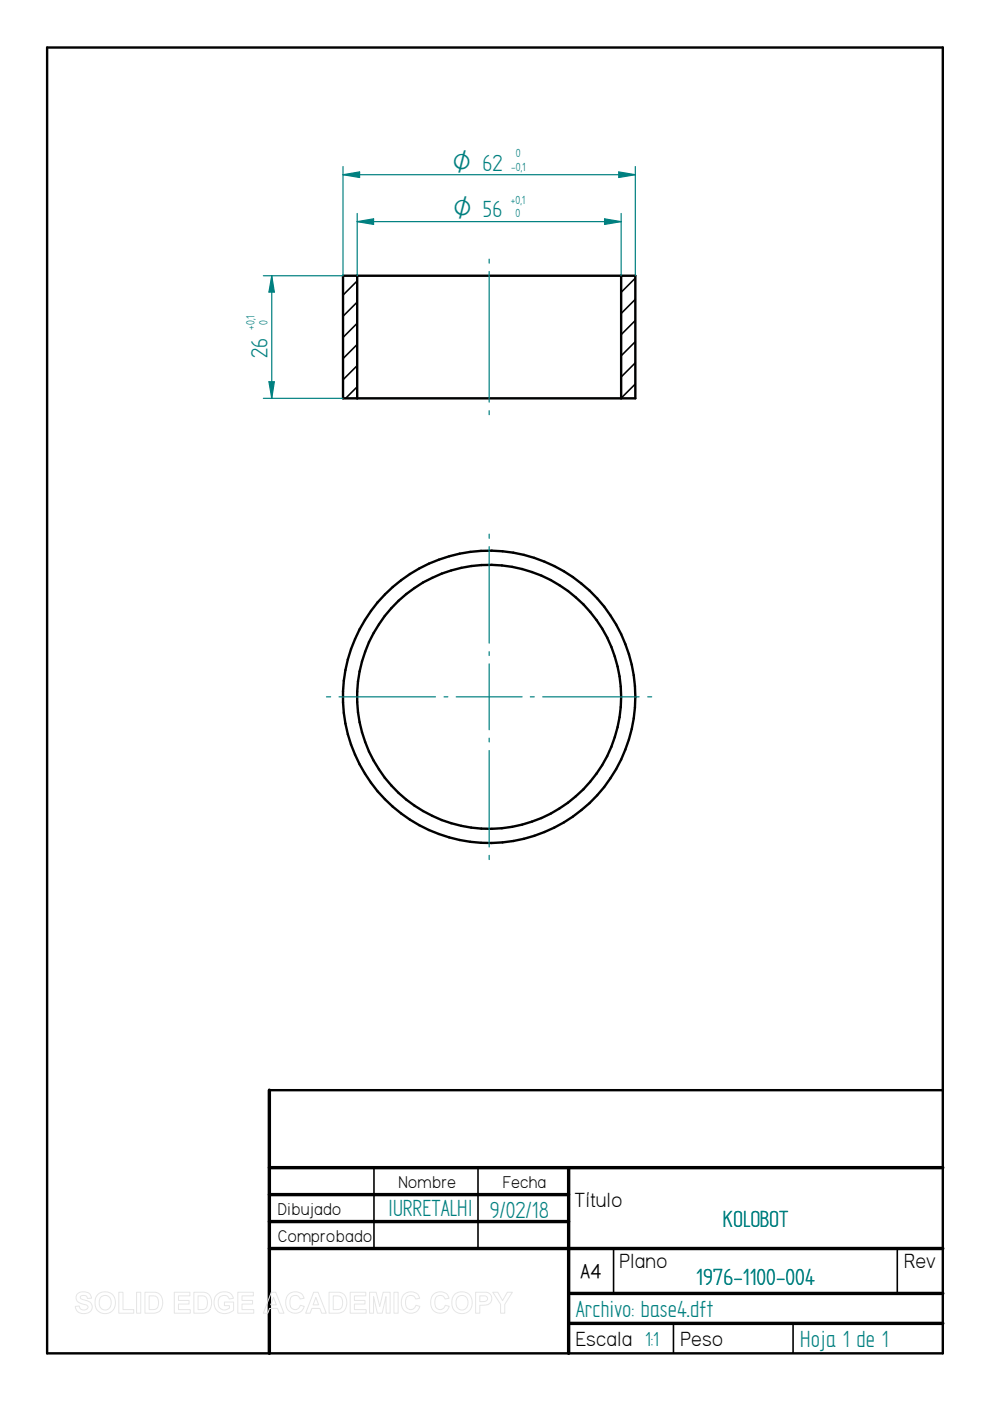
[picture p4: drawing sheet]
<svg xmlns="http://www.w3.org/2000/svg" width="210mm" height="297mm" viewBox="0 0 210 297" stroke-linecap="round" stroke-linejoin="round" font-family="sans-serif">
<g fill="none" stroke="#000" stroke-width=".51">
<path d="M10 10.1h189.9v276.8h-189.9zM72.7 58.5h62v26h-62zM75.7 58.5v26M131.7 58.5v26M57.1 231.1h142.8"/>
<circle cx="103.7" cy="147.7" r="28"/>
<circle cx="103.7" cy="147.7" r="31"/>
</g>
<path d="M57.1 231.1v55.8M57.1 247.6h142.8M57.1 253.3h63.5M57.1 259h63.5M120.6 247.6v39.3M57.1 264.7h142.8M120.6 274.2h79.3M120.6 280.6h79.3" fill="none" stroke="#000" stroke-width=".72"/>
<g fill="none" stroke="#000" stroke-width=".34">
<path d="M75.7 59.6l-3 3M134.7 59l-3 3M75.7 64.1l-3 3M75.7 68.5l-3 3M75.7 73l-3 3M75.7 77.5l-3 3M134.7 63.5l-3 3M134.7 67.9l-3 3.1M134.7 72.4l-3 3M134.7 76.9l-3 3M75.7 82l-2.4 2.5M134.7 81.4l-3 3"/>
<path d="M79.3 247.6v17.1M101.3 247.6v17.1M130.1 264.8v9.4M190.2 264.8v9.4M142.8 280.6v6.3M168.1 280.6v6.3"/>
</g>
<g fill="none" stroke="#008080" stroke-width=".25">
<path d="M75.7 45.3v13.2M75.7 47l3.5-.6v1.2zM103.7 54.9v.9M103.7 57.6v27.7M131.7 45.3v13.2M103.7 87.1v.8M103.7 113.2v.9M103.7 115.9v20.5M103.7 138.2v.8M69.2 147.7h.9M71.9 147.7h20.4M94.1 147.7h.9"/>
<path d="M96.7 147.7h14M103.7 140.8v13.9M103.7 156.5v.8M103.7 159.1v20.5M112.4 147.7h.9M115.1 147.7h20.4M137.3 147.7h.9M103.7 181.4v.8"/>
</g>
<path d="M75.7 47l3.5-.6v1.2z" fill="#008080"/>
<path d="M128.2 46.4l3.5 .6-3.5 .6z" fill="none" stroke="#008080" stroke-width=".25"/>
<path d="M128.2 46.4l3.5 .6-3.5 .6z" fill="#008080"/>
<path d="M72.7 35.3v23.2M131.2 36.4l3.5 .6-3.5 .6zM134.7 35.3v23.2M75.7 47h56" fill="none" stroke="#008080" stroke-width=".25"/>
<path d="M131.2 36.4l3.5 .6-3.5 .6z" fill="#008080"/>
<path d="M72.7 37l3.5-.6v1.2z" fill="none" stroke="#008080" stroke-width=".25"/>
<path d="M72.7 37l3.5-.6v1.2z" fill="#008080"/>
<path d="M72.7 37h62M55.8 58.5h16.9M55.8 84.5h16.9M57 80.9h1.2l-.6 3.6z" fill="none" stroke="#008080" stroke-width=".25"/>
<path d="M57 80.9h1.2l-.6 3.6z" fill="#008080"/>
<path d="M57.6 58.5l.6 3.4h-1.2z" fill="none" stroke="#008080" stroke-width=".25"/>
<path d="M57.6 58.5l.6 3.4h-1.2z" fill="#008080"/>
<path d="M57.6 58.5v26" fill="none" stroke="#008080" stroke-width=".25"/>
<g fill="none" stroke="#e6e6e6" stroke-width=".21">
<path d="M16.4 274.3a1.87 1.87 0 0 1 2.9 .6l.1 .4h-.9a.82 .82 0 0 0-.6-.7 .82 .82 0 0 0-.9 .5l.3 .3a2.86 2.86 0 0 1 2.2 1.2 1.44 1.44 0 0 1-1.7 1.9 1.61 1.61 0 0 1-1.8-1.5l.8-.1a.92 .92 0 0 0 .9 .8 .92 .92 0 0 0 .9-.7l-.4-.4a2.27 2.27 0 0 1-2-1.2v-.7zM20.7 274.4a2.26 2.26 0 0 1 2.9-.1 2.26 2.26 0 0 1 .8 2.7 2.2 2.2 0 0 1-2.8 1.4 2.2 2.2 0 0 1-1.4-2.8zM21.4 275a1.35 1.35 0 0 1 1.7-.1 1.35 1.35 0 0 1 .5 1.6 1.28 1.28 0 0 1-1.5 1.2 1.28 1.28 0 0 1-1.1-1.5l.1-.7zM25.2 274h.9v3.7h2.3v.7h-3.2zM29 274h.8v4.4h-.8zM30.7 274h1.7a2.01 2.01 0 0 1 2.1 2.6 1.85 1.85 0 0 1-2.1 1.8h-1.7zM31.6 274.7a1.68 1.68 0 0 1 1.8 .5 1.75 1.75 0 0 1-.5 2.4l-1.3 .1zM37 274h3.3v.7h-2.5v1h2.3v.8h-2.3v1.2h2.5v.7h-3.3zM41.1 274h1.7a2.01 2.01 0 0 1 2 2.6 1.85 1.85 0 0 1-2 1.8h-1.7zM42 274.7a1.68 1.68 0 0 1 1.8 .5 1.75 1.75 0 0 1-.6 2.4l-1.2 .1zM46 274.4a2.13 2.13 0 0 1 3.5 .9l-.9 .1a1.22 1.22 0 0 0-1.5-.7 1.22 1.22 0 0 0-.8 1.4 1.4 1.4 0 0 0 .7 1.5 1.4 1.4 0 0 0 1.6-.2v-.6h-1v-.7h1.9v1.7a2.42 2.42 0 0 1-3.1 .4 2.42 2.42 0 0 1-.9-3zM50.4 274h3.3v.7h-2.4v1h2.3v.8h-2.3v1.2h2.5v.7h-3.4z"/>
<path d="M57.5 274h1l1.7 4.4h-1l-.4-1h-1.7l-.3 1h-1zM58 275.1l.6 1.5h-1.2zM61.1 274.5a1.96 1.96 0 0 1 3.4 .8l-.9 .1a1.13 1.13 0 0 0-1.4-.7 1.13 1.13 0 0 0-.7 1.4 1.15 1.15 0 0 0 .7 1.5 1.15 1.15 0 0 0 1.5-.9l.8 .3a2.05 2.05 0 0 1-2.6 1.3 2.05 2.05 0 0 1-1.3-2.5l.2-.8zM66.5 274h.9l1.8 4.4h-1l-.4-1h-1.7l-.4 1h-.9zM67 275.1l.6 1.5h-1.2zM69.8 274h1.6a2.01 2.01 0 0 1 2.1 2.6 1.85 1.85 0 0 1-2 1.8h-1.7zM70.7 274.7a1.68 1.68 0 0 1 1.8 .5 1.75 1.75 0 0 1-.6 2.4l-1.2 .1zM74.3 274h3.3v.7h-2.5v1h2.3v.8h-2.3v1.2h2.5v.7h-3.3zM78.4 274h1.4l.7 3 .7-3h1.5v4.4h-.8l-.1-3.5-.8 3.5h-1l-.8-3.5v3.5h-.8zM83.5 274h.9v4.4h-.9zM85.6 274.5a1.96 1.96 0 0 1 3.4 .8l-.9 .1a1.13 1.13 0 0 0-1.4-.7 1.13 1.13 0 0 0-.7 1.4 1.15 1.15 0 0 0 .7 1.5 1.15 1.15 0 0 0 1.5-.9l.8 .3a2.05 2.05 0 0 1-2.5 1.3 2.05 2.05 0 0 1-1.4-2.5l.2-.8zM91.9 274.5a1.96 1.96 0 0 1 3.3 .8l-.8 .1a1.13 1.13 0 0 0-1.4-.7 1.13 1.13 0 0 0-.8 1.4 1.15 1.15 0 0 0 .8 1.5 1.15 1.15 0 0 0 1.4-.9l.8 .3a2.05 2.05 0 0 1-2.5 1.3 2.05 2.05 0 0 1-1.4-2.5l.2-.8z"/>
<path d="M96.4 274.4a2.26 2.26 0 0 1 2.8-.1 2.26 2.26 0 0 1 .8 2.7 2.2 2.2 0 0 1-2.8 1.4 2.2 2.2 0 0 1-1.4-2.8zM97 275a1.35 1.35 0 0 1 1.7-.1 1.35 1.35 0 0 1 .5 1.6 1.28 1.28 0 0 1-1.4 1.2 1.28 1.28 0 0 1-1.1-1.5l.1-.7zM100.8 274h1.5a1.45 1.45 0 0 1 1.7 .5 1.45 1.45 0 0 1-.1 1.8 2.66 2.66 0 0 1-2.2 .4v1.7h-.9zM101.7 274.7h.5a.82 .82 0 0 1 1.1 .8l-.3 .4-1.3 .1zM104.5 274h1l1.1 1.8 1-1.8h1l-1.6 2.6v1.8h-.9v-1.9z"/>
</g>
<g font-size="5.6" fill="#008080">
<text x="56.7" y="76" transform="rotate(-90 56.7 76)">26</text>
<text x="82.3" y="257.7">IURRETALHI</text>
<text x="103.8" y="258.2">9/02/18</text>
<text x="153.3" y="260.1">KOLOBOT</text>
<text x="147.6" y="272.5">1976-1100-004</text>
<text x="122.1" y="279.1">Archivo: base4.dft</text>
<text x="169.7" y="285.5">Hoja 1 de 1</text>
</g>
<g font-size="5.4" fill="#008080">
<text x="96" y="36.2">O 62</text>
<text x="96.1" y="46.1">O 56</text>
</g>
<g font-size="4.9">
<text x="121.8" y="255.9">Título</text>
<text x="131.4" y="268.8">Plano</text>
<text x="191.7" y="268.8">Rev</text>
<text x="122.1" y="285.3">Escala 1:1</text>
<text x="144.3" y="285.3">Peso</text>
</g>
<text font-size="4.7" x="123.1" y="271">A4</text>
<g font-size="4.1">
<text x="84.5" y="251.8">Nombre</text>
<text x="106.6" y="251.8">Fecha</text>
<text x="58.9" y="257.6">Dibujado</text>
<text x="58.9" y="263.3">Comprobado</text>
</g>
<g font-size="2.8" fill="#008080">
<text x="109.3" y="33.4">0</text>
<text x="108.4" y="36.2">-0,1</text>
<text x="108.3" y="43.3">+0,1</text>
<text x="109.3" y="46.1">0</text>
<text x="53.9" y="69.9" transform="rotate(-90 53.9 69.9)">+0,1</text>
<text x="56.7" y="69" transform="rotate(-90 56.7 69)">0</text>
</g>
</svg>
